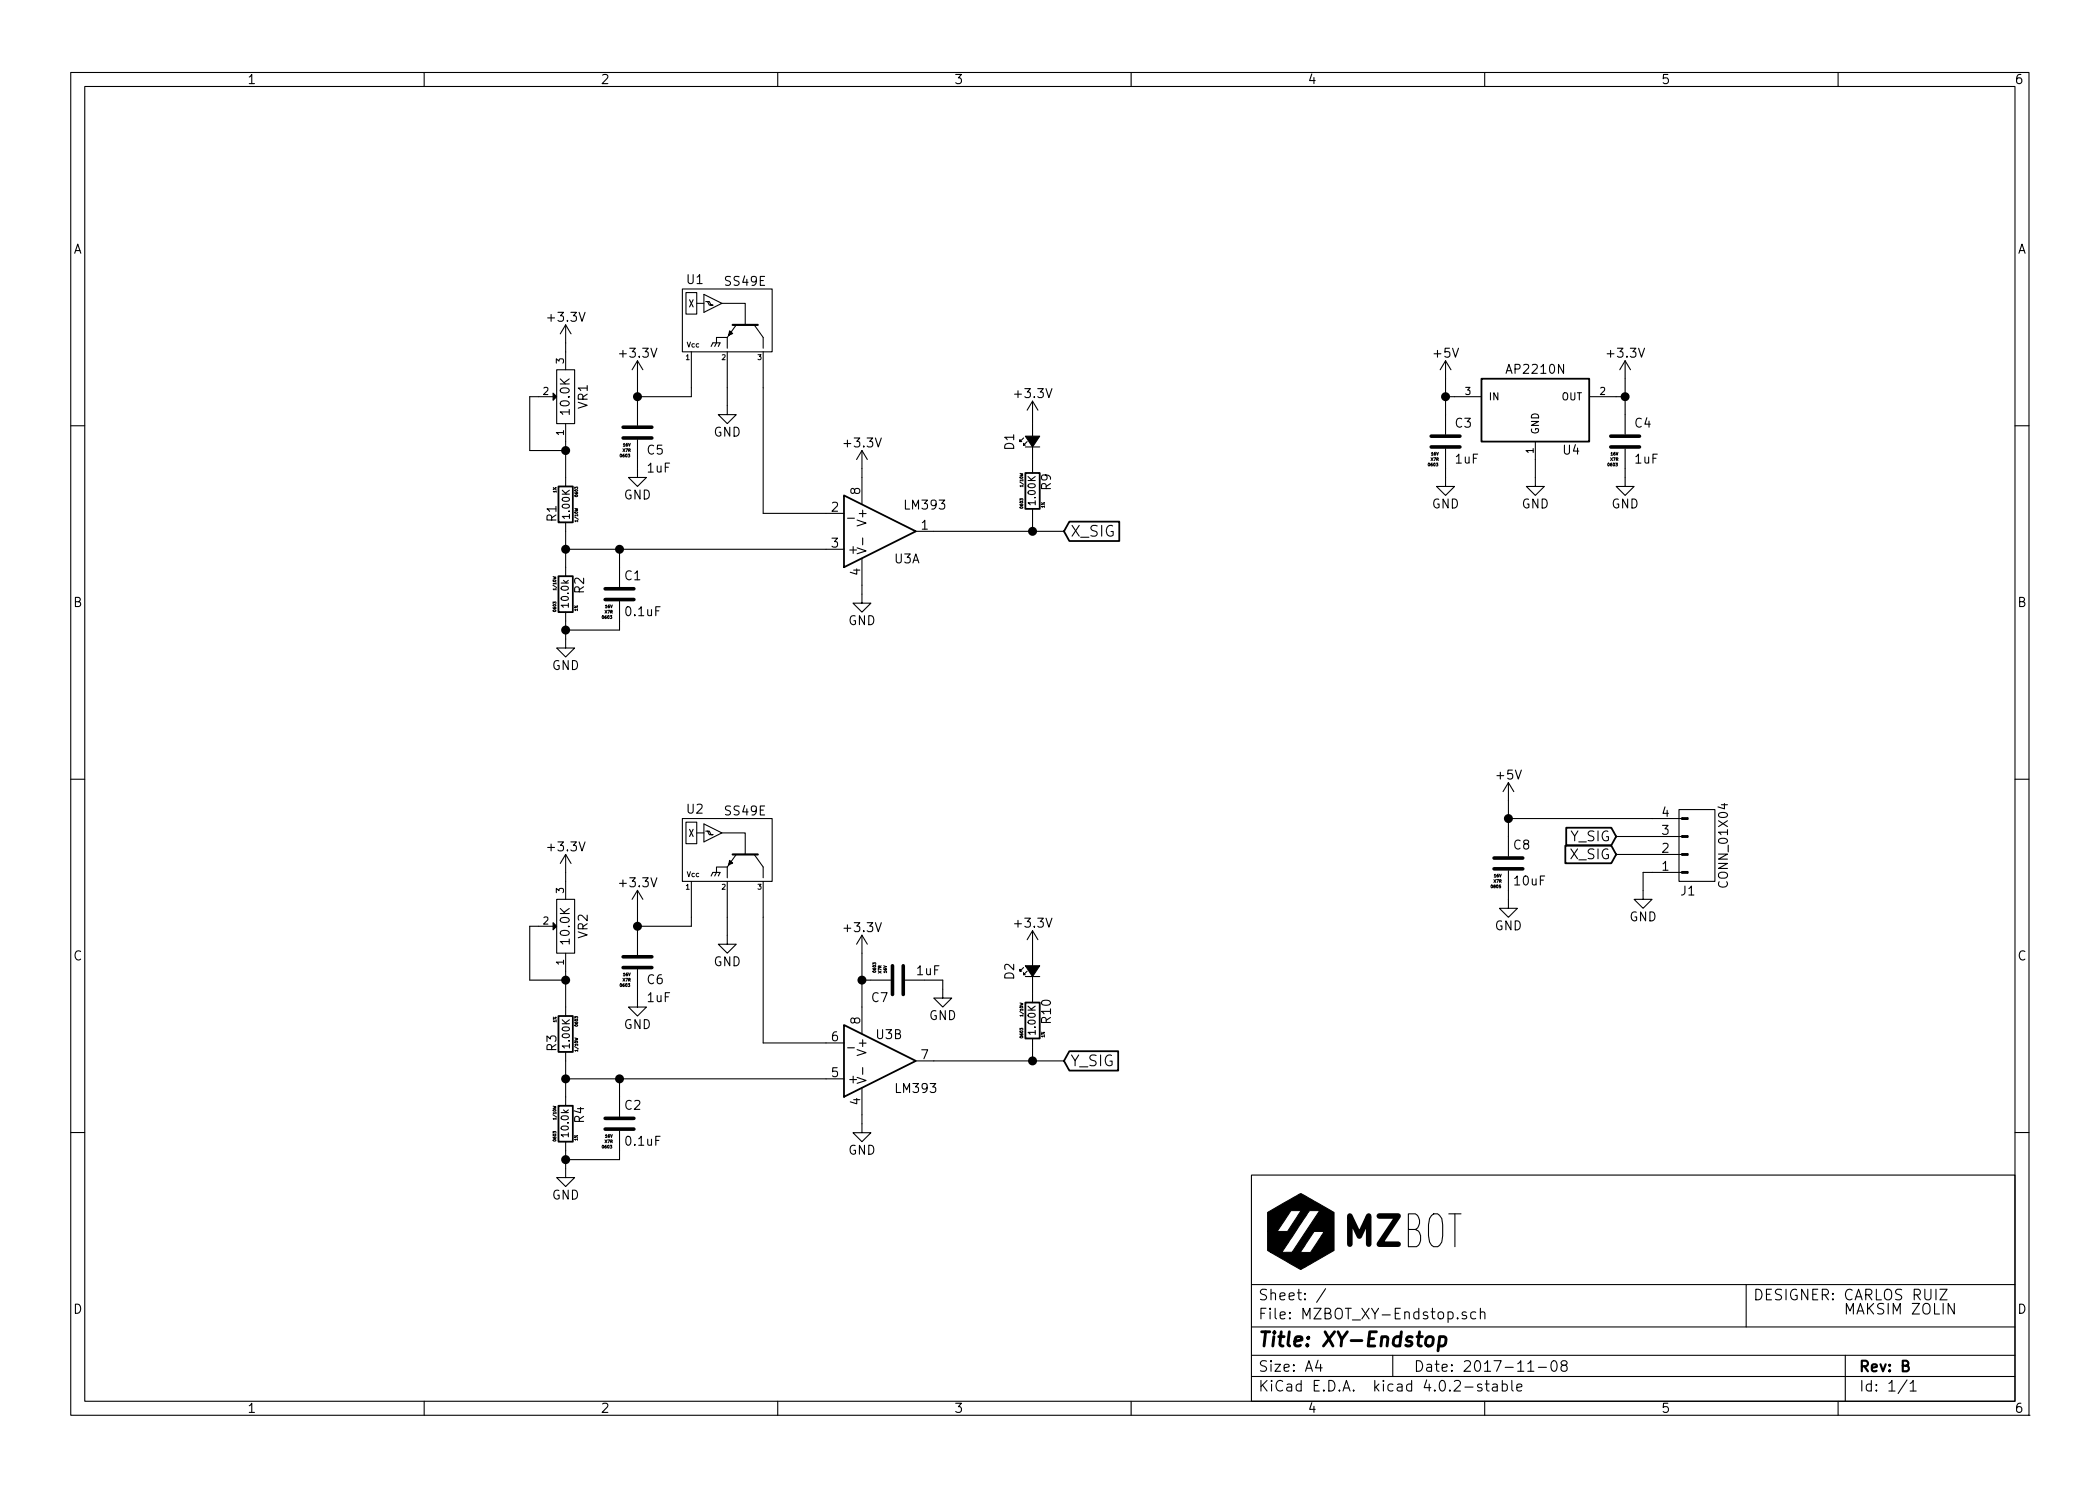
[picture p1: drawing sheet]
EESchema Schematic File Version 2
LIBS:MZBOT
LIBS:power
LIBS:transistors
LIBS:device
LIBS:Power_Management
LIBS:texas
LIBS:regul
LIBS:MZBOT_XY-Endstop-cache
EELAYER 25 0
EELAYER END
$Descr A4 11693 8268
encoding utf-8
Sheet 1 1
Title "XY-Endstop"
Date "2017-11-08"
Rev "B"
Comp ""
Comment1 ""
Comment2 ""
Comment3 " CARLOS RUIZ"
Comment4 " MAKSIM ZOLIN"
$EndDescr
$Comp
L CONN_01X04 J1
U 1 1
P 9400 4700
F 0 "J1" H 9400 4950 50  0000 C CNN
F 1 "CONN_01X04" V 9600 4700 50  0000 C CNN
F 2 "MZBOT:1X4_CONN_L_RA" H 9485 5025 50  0001 C CNN
F 3 "http://www.molex.com/pdm_docs/sd/705530002_sd.pdf" H 9455 5120 50  0001 C CNN
F 4 "Molex" H 9400 4700 60  0001 C CNN "Manufacture"
F 5 "0705530003" H 9400 4700 60  0001 C CNN "Manufacture P/N"
F 6 "WM4902-ND" H 9400 4700 60  0001 C CNN "Digi-Key"
F 7 "$1.10" H 9400 4700 60  0001 C CNN "Price @ 1"
F 8 "$0.83780" H 9400 4700 60  0001 C CNN "Price @ 100 "
	1    9400 4700
	1    0    0    1   
$EndComp
$Comp
L GND #PWR01
U 1 1
P 4800 6250
F 0 "#PWR01" H 4800 6000 50  0001 C CNN
F 1 "GND" H 4800 6100 50  0000 C CNN
F 2 "" H 4800 6250 50  0000 C CNN
F 3 "" H 4800 6250 50  0000 C CNN
	1    4800 6250
	1    0    0    -1  
$EndComp
$Comp
L R_0603 R4
U 1 1
P 3150 6250
F 0 "R4" V 3230 6300 50  0000 C CNN
F 1 "10.0k" V 3150 6250 40  0000 C CNN
F 2 "MZBOT:R_0603" V 3020 6240 50  0001 C CNN
F 3 "http://www.yageo.com.tw/exep/pages/download/literatures/PYu-R_INT-thick_7.pdf" V 3230 6250 50  0001 C CNN
F 4 "0603" V 3090 6180 16  0000 C CNN "Package"
F 5 "1%" V 3210 6170 16  0000 C CNN "Tolerance"
F 6 "1/10W" V 3090 6310 16  0000 C CNN "Power"
F 7 "Yageo" V 3150 6250 60  0001 C CNN "Manufacture"
F 8 "RC0603FR-0710KL" V 3150 6250 60  0001 C CNN "Manufacture P/N"
F 9 "311-10.0KHRCT-ND" V 3150 6250 60  0001 C CNN "Digi-Key"
F 10 "$0.10" V 3150 6250 60  0001 C CNN "Price @ 1"
F 11 "$0.006" V 3150 6250 60  0001 C CNN "Price @ 100"
	1    3150 6250
	1    0    0    -1  
$EndComp
$Comp
L C_0603 C2
U 1 1
P 3450 6250
F 0 "C2" H 3475 6350 50  0000 L CNN
F 1 "0.1uF" H 3475 6150 50  0000 L CNN
F 2 "MZBOT:C_0603" H 3480 5990 50  0001 C CNN
F 3 "http://www.yageo.com/documents/recent/UPY-GPHC_X7R_6.3V-to-50V_18.pdf" H 3450 6250 50  0001 C CNN
F 4 "16V" H 3390 6180 16  0000 C CNN "Voltage"
F 5 "X7R" H 3390 6150 16  0000 C CNN "Dielectric"
F 6 "0603" H 3380 6120 16  0000 C CNN "Package"
F 7 "Yageo" H 3450 6250 60  0001 C CNN "Manufacture"
F 8 "CC0603KRX7R7BB104" H 3450 6250 60  0001 C CNN "Manufacture P/N"
F 9 "311-1088-1-ND" H 3450 6250 60  0001 C CNN "Digi-Key"
F 10 "$0.10" H 3450 6250 60  0001 C CNN "Price @ 1"
F 11 "$0.0095" H 3450 6250 60  0001 C CNN "Price @ 100"
	1    3450 6250
	1    0    0    -1  
$EndComp
$Comp
L GND #PWR02
U 1 1
P 3150 6500
F 0 "#PWR02" H 3150 6250 50  0001 C CNN
F 1 "GND" H 3150 6350 50  0000 C CNN
F 2 "" H 3150 6500 50  0000 C CNN
F 3 "" H 3150 6500 50  0000 C CNN
	1    3150 6500
	1    0    0    -1  
$EndComp
$Comp
L +3.3V #PWR03
U 1 1
P 4800 5300
F 0 "#PWR03" H 4800 5150 50  0001 C CNN
F 1 "+3.3V" H 4800 5440 50  0000 C CNN
F 2 "" H 4800 5300 50  0000 C CNN
F 3 "" H 4800 5300 50  0000 C CNN
	1    4800 5300
	1    0    0    -1  
$EndComp
$Comp
L TRIMPOT VR2
U 1 1
P 3150 5150
F 0 "VR2" H 3150 5050 50  0000 C CNN
F 1 "10.0K" H 3150 5150 50  0000 C CNN
F 2 "MZBOT:CT6EP103" H 3150 5150 50  0001 C CNN
F 3 "https://www.nidec-copal-electronics.com/e/catalog/trimmer/ct-6.pdf" H 3150 5150 50  0001 C CNN
F 4 "Nidec Copal Electronics" H 3150 5150 60  0001 C CNN "Manufacture"
F 5 "CT6EP103" H 3150 5150 60  0001 C CNN "Manufacture P/N"
F 6 "CT6EP103-ND" H 3150 5150 60  0001 C CNN "Digi-Key"
F 7 "$0.79" H 3150 5150 60  0001 C CNN "Price @ 1"
F 8 "$0.5852" H 3150 5150 60  0001 C CNN "Price @ 100"
	1    3150 5150
	0    -1   -1   0   
$EndComp
$Comp
L LM393 U3
U 2 1
P 4900 5900
F 0 "U3" H 4950 5750 50  0000 C CNN
F 1 "LM393" H 5100 6050 50  0000 C CNN
F 2 "MZBOT:SOIC-8_3.9x4.9mm_Pitch1.27mm" H 4900 5900 50  0001 C CNN
F 3 "https://www.fairchildsemi.com/datasheets/LM/LM2903.pdf" H 4900 5900 50  0001 C CNN
F 4 "ON Semiconductor" H 4900 5900 60  0001 C CNN "Manufacture"
F 5 "LM393M" H 4900 5900 60  0001 C CNN "Manufacture P/N"
F 6 "LM393MFS-ND" H 4900 5900 60  0001 C CNN "Digi-Key"
F 7 "$0.35" H 4900 5900 60  0001 C CNN "Price @ 1"
F 8 "$0.1949" H 4900 5900 60  0001 C CNN "Price @ 100"
	2    4900 5900
	1    0    0    1   
$EndComp
$Comp
L +3.3V #PWR04
U 1 1
P 3150 4850
F 0 "#PWR04" H 3150 4700 50  0001 C CNN
F 1 "+3.3V" H 3150 4990 50  0000 C CNN
F 2 "" H 3150 4850 50  0000 C CNN
F 3 "" H 3150 4850 50  0000 C CNN
	1    3150 4850
	1    0    0    -1  
$EndComp
$Comp
L AP2127N-3.3TRG1 U4
U 1 1
P 8550 2250
F 0 "U4" H 8750 2000 50  0000 C CNN
F 1 "AP2210N" H 8550 2450 50  0000 C CNN
F 2 "MZBOT:SOT-23" H 8600 1850 50  0001 C CIN
F 3 "https://www.diodes.com/assets/Datasheets/AP2210.pdf" H 8550 2250 50  0001 C CNN
F 4 "Diodes Incorporated" H 8550 2250 60  0001 C CNN "Manufacture "
F 5 "AP2210N-3.3TRG1" H 8550 2250 60  0001 C CNN "Manufacture P/N"
F 6 "AP2210N-3.3TRG1DICT-ND" H 8550 2250 60  0001 C CNN "Digi-Key"
F 7 "$0.42" H 8550 2250 60  0001 C CNN "Price @ 1"
F 8 "$0.1973" H 8550 2250 60  0001 C CNN "Price @ 100"
	1    8550 2250
	1    0    0    -1  
$EndComp
$Comp
L +5V #PWR05
U 1 1
P 8400 4450
F 0 "#PWR05" H 8400 4300 50  0001 C CNN
F 1 "+5V" H 8400 4590 50  0000 C CNN
F 2 "" H 8400 4450 50  0000 C CNN
F 3 "" H 8400 4450 50  0000 C CNN
	1    8400 4450
	1    0    0    -1  
$EndComp
$Comp
L GND #PWR06
U 1 1
P 9150 4950
F 0 "#PWR06" H 9150 4700 50  0001 C CNN
F 1 "GND" H 9150 4800 50  0000 C CNN
F 2 "" H 9150 4950 50  0000 C CNN
F 3 "" H 9150 4950 50  0000 C CNN
	1    9150 4950
	1    0    0    -1  
$EndComp
$Comp
L GND #PWR07
U 1 1
P 8050 2650
F 0 "#PWR07" H 8050 2400 50  0001 C CNN
F 1 "GND" H 8050 2500 50  0000 C CNN
F 2 "" H 8050 2650 50  0000 C CNN
F 3 "" H 8050 2650 50  0000 C CNN
	1    8050 2650
	1    0    0    -1  
$EndComp
$Comp
L GND #PWR08
U 1 1
P 9050 2650
F 0 "#PWR08" H 9050 2400 50  0001 C CNN
F 1 "GND" H 9050 2500 50  0000 C CNN
F 2 "" H 9050 2650 50  0000 C CNN
F 3 "" H 9050 2650 50  0000 C CNN
	1    9050 2650
	1    0    0    -1  
$EndComp
$Comp
L GND #PWR09
U 1 1
P 8550 2650
F 0 "#PWR09" H 8550 2400 50  0001 C CNN
F 1 "GND" H 8550 2500 50  0000 C CNN
F 2 "" H 8550 2650 50  0000 C CNN
F 3 "" H 8550 2650 50  0000 C CNN
	1    8550 2650
	1    0    0    -1  
$EndComp
$Comp
L +3.3V #PWR010
U 1 1
P 9050 2100
F 0 "#PWR010" H 9050 1950 50  0001 C CNN
F 1 "+3.3V" H 9050 2240 50  0000 C CNN
F 2 "" H 9050 2100 50  0000 C CNN
F 3 "" H 9050 2100 50  0000 C CNN
	1    9050 2100
	1    0    0    -1  
$EndComp
$Comp
L +5V #PWR011
U 1 1
P 8050 2100
F 0 "#PWR011" H 8050 1950 50  0001 C CNN
F 1 "+5V" H 8050 2240 50  0000 C CNN
F 2 "" H 8050 2100 50  0000 C CNN
F 3 "" H 8050 2100 50  0000 C CNN
	1    8050 2100
	1    0    0    -1  
$EndComp
Text GLabel 5925 5900 2    60   Input ~ 0
Y_SIG
$Comp
L GND #PWR012
U 1 1
P 4800 3300
F 0 "#PWR012" H 4800 3050 50  0001 C CNN
F 1 "GND" H 4800 3150 50  0000 C CNN
F 2 "" H 4800 3300 50  0000 C CNN
F 3 "" H 4800 3300 50  0000 C CNN
	1    4800 3300
	1    0    0    -1  
$EndComp
$Comp
L GND #PWR013
U 1 1
P 3150 3550
F 0 "#PWR013" H 3150 3300 50  0001 C CNN
F 1 "GND" H 3150 3400 50  0000 C CNN
F 2 "" H 3150 3550 50  0000 C CNN
F 3 "" H 3150 3550 50  0000 C CNN
	1    3150 3550
	1    0    0    -1  
$EndComp
$Comp
L +3.3V #PWR014
U 1 1
P 4800 2600
F 0 "#PWR014" H 4800 2450 50  0001 C CNN
F 1 "+3.3V" H 4800 2740 50  0000 C CNN
F 2 "" H 4800 2600 50  0000 C CNN
F 3 "" H 4800 2600 50  0000 C CNN
	1    4800 2600
	1    0    0    -1  
$EndComp
$Comp
L GND #PWR015
U 1 1
P 4050 2250
F 0 "#PWR015" H 4050 2000 50  0001 C CNN
F 1 "GND" H 4050 2100 50  0000 C CNN
F 2 "" H 4050 2250 50  0000 C CNN
F 3 "" H 4050 2250 50  0000 C CNN
	1    4050 2250
	1    0    0    -1  
$EndComp
$Comp
L LM393 U3
U 1 1
P 4900 2950
F 0 "U3" H 5050 3100 50  0000 C CNN
F 1 "LM393" H 5150 2800 50  0000 C CNN
F 2 "MZBOT:SOIC-8_3.9x4.9mm_Pitch1.27mm" H 4900 2950 50  0001 C CNN
F 3 "https://www.fairchildsemi.com/datasheets/LM/LM2903.pdf" H 4900 2950 50  0001 C CNN
F 4 "ON Semiconductor" H 4900 2950 60  0001 C CNN "Manufacture"
F 5 "LM393M" H 4900 2950 60  0001 C CNN "Manufacture P/N "
F 6 "LM393MFS-ND" H 4900 2950 60  0001 C CNN "Digi-Key"
F 7 "$0.35" H 4900 2950 60  0001 C CNN "Price @ 1"
F 8 "$0.1949" H 4900 2950 60  0001 C CNN "Price @ 100"
	1    4900 2950
	1    0    0    1   
$EndComp
$Comp
L +3.3V #PWR016
U 1 1
P 3150 1900
F 0 "#PWR016" H 3150 1750 50  0001 C CNN
F 1 "+3.3V" H 3150 2040 50  0000 C CNN
F 2 "" H 3150 1900 50  0000 C CNN
F 3 "" H 3150 1900 50  0000 C CNN
	1    3150 1900
	1    0    0    -1  
$EndComp
Text GLabel 5925 2950 2    60   Input ~ 0
X_SIG
Text GLabel 9000 4750 0    55   Input ~ 0
X_SIG
Text GLabel 9000 4650 0    55   Input ~ 0
Y_SIG
$Comp
L +3.3V #PWR017
U 1 1
P 5750 2325
F 0 "#PWR017" H 5750 2175 50  0001 C CNN
F 1 "+3.3V" H 5750 2465 50  0000 C CNN
F 2 "" H 5750 2325 50  0000 C CNN
F 3 "" H 5750 2325 50  0000 C CNN
	1    5750 2325
	1    0    0    -1  
$EndComp
$Comp
L GND #PWR018
U 1 1
P 3550 2600
F 0 "#PWR018" H 3550 2350 50  0001 C CNN
F 1 "GND" H 3550 2450 50  0000 C CNN
F 2 "" H 3550 2600 50  0000 C CNN
F 3 "" H 3550 2600 50  0000 C CNN
	1    3550 2600
	1    0    0    -1  
$EndComp
$Comp
L +3.3V #PWR019
U 1 1
P 3550 2100
F 0 "#PWR019" H 3550 1950 50  0001 C CNN
F 1 "+3.3V" H 3550 2240 50  0000 C CNN
F 2 "" H 3550 2100 50  0000 C CNN
F 3 "" H 3550 2100 50  0000 C CNN
	1    3550 2100
	1    0    0    -1  
$EndComp
$Comp
L C_0805 C8
U 1 1
P 8400 4800
F 0 "C8" H 8425 4900 50  0000 L CNN
F 1 "10uF" H 8425 4700 50  0000 L CNN
F 2 "MZBOT:C_0805" H 8430 4540 50  0001 C CNN
F 3 "https://www.samsungsem.com/kr/support/product-search/mlcc/__icsFiles/afieldfile/2017/05/16/CL21A106KOQNNNG.pdf" H 8400 4800 50  0001 C CNN
F 4 "16V" H 8340 4730 16  0000 C CNN "Voltage"
F 5 "X7R" H 8340 4700 16  0000 C CNN "Dielectric"
F 6 "0805" H 8330 4670 16  0000 C CNN "Package"
F 7 "Samsung Electro-Mechanics" H 8400 4800 60  0001 C CNN "Manufacture"
F 8 "CL21A106KOQNNNG" H 8400 4800 60  0001 C CNN "Manufacture P/N"
F 9 "1276-6455-1-ND" H 8400 4800 60  0001 C CNN "Digi-Key"
F 10 "$0.13" H 8400 4800 60  0001 C CNN "Price @ 1"
F 11 "$0.0444" H 8400 4800 60  0001 C CNN "Price @ 100"
	1    8400 4800
	1    0    0    -1  
$EndComp
$Comp
L GND #PWR020
U 1 1
P 4050 5200
F 0 "#PWR020" H 4050 4950 50  0001 C CNN
F 1 "GND" H 4050 5050 50  0000 C CNN
F 2 "" H 4050 5200 50  0000 C CNN
F 3 "" H 4050 5200 50  0000 C CNN
	1    4050 5200
	1    0    0    -1  
$EndComp
$Comp
L A1319 U2
U 1 1
P 4050 4700
F 0 "U2" H 3820 4900 50  0000 L CNN
F 1 "SS49E" H 4030 4890 50  0000 L CNN
F 2 "MZBOT:SIP-3" H 4050 4950 50  0001 C CNN
F 3 "https://sensing.honeywell.com/index.php?ci_id=50359" H 4240 4110 50  0001 C CNN
F 4 "Honeywell Sensing and Productivity Solutions" H 4050 4700 60  0001 C CNN "Manufacture"
F 5 "SS49E" H 4050 4700 60  0001 C CNN "Manufacture P/N"
F 6 "480-2006-ND" H 4050 4700 60  0001 C CNN "Digi-Key"
F 7 "$2.37" H 4050 4700 60  0001 C CNN "Price @ 1"
F 8 "$1.1757" H 4050 4700 60  0001 C CNN "Price @ 100"
	1    4050 4700
	1    0    0    -1  
$EndComp
$Comp
L GND #PWR021
U 1 1
P 3550 5550
F 0 "#PWR021" H 3550 5300 50  0001 C CNN
F 1 "GND" H 3550 5400 50  0000 C CNN
F 2 "" H 3550 5550 50  0000 C CNN
F 3 "" H 3550 5550 50  0000 C CNN
	1    3550 5550
	1    0    0    -1  
$EndComp
$Comp
L +3.3V #PWR022
U 1 1
P 3550 5050
F 0 "#PWR022" H 3550 4900 50  0001 C CNN
F 1 "+3.3V" H 3550 5190 50  0000 C CNN
F 2 "" H 3550 5050 50  0000 C CNN
F 3 "" H 3550 5050 50  0000 C CNN
	1    3550 5050
	1    0    0    -1  
$EndComp
$Comp
L LED_0805 D2
U 1 1
P 5750 5400
F 0 "D2" H 5700 5525 50  0000 L CNN
F 1 "LED_0805" H 5575 5300 50  0001 L CNN
F 2 "MZBOT:LED_0805" H 5600 5425 50  0001 C CNN
F 3 "http://www.osram-os.com/Graphics/XPic8/00078896_0.pdf" H 5700 5525 50  0001 C CNN
F 4 "OSRAM Opto Semiconductors Inc." H 5750 5400 60  0001 C CNN "Manufacture"
F 5 "LS R976-NR-1" H 5750 5400 60  0001 C CNN "Manufacture P/N"
F 6 "475-1278-1-ND" H 5750 5400 60  0001 C CNN "Digi-Key"
F 7 "$0.26" H 5750 5400 60  0001 C CNN "Price @ 1"
F 8 "$0.0998" H 5750 5400 60  0001 C CNN "Price @ 100"
	1    5750 5400
	0    -1   -1   0   
$EndComp
$Comp
L +3.3V #PWR023
U 1 1
P 5750 5275
F 0 "#PWR023" H 5750 5125 50  0001 C CNN
F 1 "+3.3V" H 5750 5415 50  0000 C CNN
F 2 "" H 5750 5275 50  0000 C CNN
F 3 "" H 5750 5275 50  0000 C CNN
	1    5750 5275
	1    0    0    -1  
$EndComp
$Comp
L GND #PWR024
U 1 1
P 8400 5000
F 0 "#PWR024" H 8400 4750 50  0001 C CNN
F 1 "GND" H 8400 4850 50  0000 C CNN
F 2 "" H 8400 5000 50  0000 C CNN
F 3 "" H 8400 5000 50  0000 C CNN
	1    8400 5000
	1    0    0    -1  
$EndComp
$Comp
L C_0603 C7
U 1 1
P 5000 5450
F 0 "C7" V 5100 5300 50  0000 L CNN
F 1 "1uF" V 4950 5550 50  0000 L CNN
F 2 "MZBOT:C_0603" H 5030 5190 50  0001 C CNN
F 3 "http://ds.yuden.co.jp/TYCOMPAS/ut/detail.do?productNo=EMK107B7105KA-T&fileName=EMK107B7105KA-T_SS&mode=specSheetDownload" H 5000 5450 50  0001 C CNN
F 4 "16V" H 4940 5380 16  0000 C CNN "Voltage"
F 5 "X7R" H 4940 5350 16  0000 C CNN "Dielectric"
F 6 "0603" H 4930 5320 16  0000 C CNN "Package"
F 7 "Taiyo Yuden" H 5000 5450 60  0001 C CNN "Manufacture"
F 8 "EMK107B7105KA-T" H 5000 5450 60  0001 C CNN "Manufacture P/N"
F 9 "587-1241-1-ND" H 5000 5450 60  0001 C CNN "Digi-Key"
F 10 "$0.10" H 5000 5450 60  0001 C CNN "Price @ 1"
F 11 "$0.031" H 5000 5450 60  0001 C CNN "Price @ 100"
	1    5000 5450
	0    1    1    0   
$EndComp
$Comp
L GND #PWR025
U 1 1
P 5250 5500
F 0 "#PWR025" H 5250 5250 50  0001 C CNN
F 1 "GND" H 5250 5350 50  0000 C CNN
F 2 "" H 5250 5500 50  0000 C CNN
F 3 "" H 5250 5500 50  0000 C CNN
	1    5250 5500
	1    0    0    -1  
$EndComp
Text Notes 2150 6050 0    60   ~ 0
VREF MIN = 1.57V\nVREF MAX = 3V
Text Notes 2150 3100 0    60   ~ 0
VREF MIN = 1.57V\nVREF MAX = 3V
Text Notes 3800 1250 0    180  ~ 36
X-AXIS
Text Notes 3800 4250 0    180  ~ 36
Y-AXIS
Text Notes 8050 1700 0    60   ~ 0
LDO: 250mV @ 300mA
Text Notes 8100 1800 0    60   ~ 0
400mA MAX current
$Comp
L R_0603 R1
U 1 1
P 3150 2800
F 0 "R1" V 3230 2850 50  0000 C CNN
F 1 "1.00K" V 3150 2800 40  0000 C CNN
F 2 "MZBOT:R_0603" V 3020 2790 50  0001 C CNN
F 3 "http://www.yageo.com.tw/exep/pages/download/literatures/PYu-R_INT-thick_7.pdf" V 3230 2800 50  0001 C CNN
F 4 "0603" V 3090 2730 16  0000 C CNN "Package"
F 5 "1%" V 3210 2720 16  0000 C CNN "Tolerance"
F 6 "1/10W" V 3090 2860 16  0000 C CNN "Power"
F 7 "Yageo" V 3150 2800 60  0001 C CNN "Manufacture"
F 8 "RC0402FR-071KL" V 3150 2800 60  0001 C CNN "Manufacture P/N"
F 9 "311-1.00KLRCT-ND" V 3150 2800 60  0001 C CNN "Digi-Key"
F 10 "$0.10" V 3150 2800 60  0001 C CNN "Price @ 1"
F 11 "$0.006" V 3150 2800 60  0001 C CNN "Price @ 100"
	1    3150 2800
	-1   0    0    1   
$EndComp
$Comp
L LED_0805 D1
U 1 1
P 5750 2450
F 0 "D1" H 5700 2575 50  0000 L CNN
F 1 "LED_0805" H 5575 2350 50  0001 L CNN
F 2 "MZBOT:LED_0805" H 5600 2475 50  0001 C CNN
F 3 "http://www.osram-os.com/Graphics/XPic8/00078896_0.pdf" H 5700 2575 50  0001 C CNN
F 4 "OSRAM Opto Semiconductors Inc." H 5750 2450 60  0001 C CNN "Manufacture"
F 5 "LS R976-NR-1" H 5750 2450 60  0001 C CNN "Manufacture P/N"
F 6 "475-1278-1-ND" H 5750 2450 60  0001 C CNN "Digi-Key"
F 7 "$0.26" H 5750 2450 60  0001 C CNN "Price @ 1"
F 8 "$0.0998" H 5750 2450 60  0001 C CNN "Price @ 100"
	1    5750 2450
	0    -1   -1   0   
$EndComp
$Comp
L R_0603 R3
U 1 1
P 3150 5750
F 0 "R3" V 3230 5800 50  0000 C CNN
F 1 "1.00K" V 3150 5750 40  0000 C CNN
F 2 "MZBOT:R_0603" V 3020 5740 50  0001 C CNN
F 3 "http://www.yageo.com.tw/exep/pages/download/literatures/PYu-R_INT-thick_7.pdf" V 3230 5750 50  0001 C CNN
F 4 "0603" V 3090 5680 16  0000 C CNN "Package"
F 5 "1%" V 3210 5670 16  0000 C CNN "Tolerance"
F 6 "1/10W" V 3090 5810 16  0000 C CNN "Power"
F 7 "Yageo" V 3150 5750 60  0001 C CNN "Manufacture"
F 8 "RC0603FR-071KL" V 3150 5750 60  0001 C CNN "Manufacture P/N"
F 9 "311-1.00KHRCT-ND" V 3150 5750 60  0001 C CNN "Digi-Key"
F 10 "$0.10" V 3150 5750 60  0001 C CNN "Price @ 1"
F 11 "$0.006" V 3150 5750 60  0001 C CNN "Price @ 100"
	1    3150 5750
	-1   0    0    1   
$EndComp
$Comp
L C_0603 C6
U 1 1
P 3550 5350
F 0 "C6" H 3600 5250 50  0000 L CNN
F 1 "1uF" H 3600 5150 50  0000 L CNN
F 2 "MZBOT:C_0603" H 3580 5090 50  0001 C CNN
F 3 "http://ds.yuden.co.jp/TYCOMPAS/ut/detail.do?productNo=EMK107B7105KA-T&fileName=EMK107B7105KA-T_SS&mode=specSheetDownload" H 3550 5350 50  0001 C CNN
F 4 "16V" H 3490 5280 16  0000 C CNN "Voltage"
F 5 "X7R" H 3490 5250 16  0000 C CNN "Dielectric"
F 6 "0603" H 3480 5220 16  0000 C CNN "Package"
F 7 "Taiyo Yuden" H 3550 5350 60  0001 C CNN "Manufacture"
F 8 "EMK107B7105KA-T" H 3550 5350 60  0001 C CNN "Manufacture P/N"
F 9 "587-1241-1-ND" H 3550 5350 60  0001 C CNN "Digi-Key"
F 10 "$0.10" H 3550 5350 60  0001 C CNN "Price @ 1"
F 11 "$0.031" H 3550 5350 60  0001 C CNN "Price @ 100"
	1    3550 5350
	1    0    0    -1  
$EndComp
$Comp
L C_0603 C5
U 1 1
P 3550 2400
F 0 "C5" H 3600 2300 50  0000 L CNN
F 1 "1uF" H 3600 2200 50  0000 L CNN
F 2 "MZBOT:C_0603" H 3580 2140 50  0001 C CNN
F 3 "http://ds.yuden.co.jp/TYCOMPAS/ut/detail.do?productNo=EMK107B7105KA-T&fileName=EMK107B7105KA-T_SS&mode=specSheetDownload" H 3550 2400 50  0001 C CNN
F 4 "16V" H 3490 2330 16  0000 C CNN "Voltage"
F 5 "X7R" H 3490 2300 16  0000 C CNN "Dielectric"
F 6 "0603" H 3480 2270 16  0000 C CNN "Package"
F 7 "Taiyo Yuden" H 3550 2400 60  0001 C CNN "Manufacture"
F 8 "EMK107B7105KA-T" H 3550 2400 60  0001 C CNN "Manufacture P/N"
F 9 "587-1241-1-ND" H 3550 2400 60  0001 C CNN "Digi-Key"
F 10 "$0.10" H 3550 2400 60  0001 C CNN "Price @ 1"
F 11 "$0.031" H 3550 2400 60  0001 C CNN "Price @ 100"
	1    3550 2400
	1    0    0    -1  
$EndComp
$Comp
L C_0603 C3
U 1 1
P 8050 2450
F 0 "C3" H 8100 2550 50  0000 L CNN
F 1 "1uF" H 8100 2350 50  0000 L CNN
F 2 "MZBOT:C_0603" H 8080 2190 50  0001 C CNN
F 3 "http://ds.yuden.co.jp/TYCOMPAS/ut/detail.do?productNo=EMK107B7105KA-T&fileName=EMK107B7105KA-T_SS&mode=specSheetDownload" H 8050 2450 50  0001 C CNN
F 4 "16V" H 7990 2380 16  0000 C CNN "Voltage"
F 5 "X7R" H 7990 2350 16  0000 C CNN "Dielectric"
F 6 "0603" H 7980 2320 16  0000 C CNN "Package"
F 7 "Taiyo Yuden" H 8050 2450 60  0001 C CNN "Manufacture"
F 8 "EMK107B7105KA-T" H 8050 2450 60  0001 C CNN "Manufacture P/N"
F 9 "587-1241-1-ND" H 8050 2450 60  0001 C CNN "Digi-Key"
F 10 "$0.10" H 8050 2450 60  0001 C CNN "Price @ 1"
F 11 "$0.031" H 8050 2450 60  0001 C CNN "Price @ 100"
	1    8050 2450
	1    0    0    -1  
$EndComp
$Comp
L C_0603 C4
U 1 1
P 9050 2450
F 0 "C4" H 9100 2550 50  0000 L CNN
F 1 "1uF" H 9100 2350 50  0000 L CNN
F 2 "MZBOT:C_0603" H 9080 2190 50  0001 C CNN
F 3 "http://ds.yuden.co.jp/TYCOMPAS/ut/detail.do?productNo=EMK107B7105KA-T&fileName=EMK107B7105KA-T_SS&mode=specSheetDownload" H 9050 2450 50  0001 C CNN
F 4 "16V" H 8990 2380 16  0000 C CNN "Voltage"
F 5 "X7R" H 8990 2350 16  0000 C CNN "Dielectric"
F 6 "0603" H 8980 2320 16  0000 C CNN "Package"
F 7 "Taiyo Yuden" H 9050 2450 60  0001 C CNN "Manufacture"
F 8 "EMK107B7105KA-T" H 9050 2450 60  0001 C CNN "Manufacture P/N"
F 9 "587-1241-1-ND" H 9050 2450 60  0001 C CNN "Digi-Key"
F 10 "$0.10" H 9050 2450 60  0001 C CNN "Price @ 1"
F 11 "$0.031" H 9050 2450 60  0001 C CNN "Price @ 100"
	1    9050 2450
	1    0    0    -1  
$EndComp
$Comp
L A1319 U1
U 1 1
P 4050 1750
F 0 "U1" H 3820 1950 50  0000 L CNN
F 1 "SS49E" H 4030 1940 50  0000 L CNN
F 2 "MZBOT:SIP-3" H 4050 2000 50  0001 C CNN
F 3 "https://sensing.honeywell.com/index.php?ci_id=50359" H 4240 1160 50  0001 C CNN
F 4 "Honeywell Sensing and Productivity Solutions" H 4050 1750 60  0001 C CNN "Manufacture"
F 5 "SS49E" H 4050 1750 60  0001 C CNN "Manufacture P/N"
F 6 "480-2006-ND" H 4050 1750 60  0001 C CNN "Digi-Key"
F 7 "$2.37" H 4050 1750 60  0001 C CNN "Price @ 1"
F 8 "$1.1757" H 4050 1750 60  0001 C CNN "Price @ 100"
	1    4050 1750
	1    0    0    -1  
$EndComp
$Comp
L R_0603 R2
U 1 1
P 3150 3300
F 0 "R2" V 3230 3350 50  0000 C CNN
F 1 "10.0k" V 3150 3300 40  0000 C CNN
F 2 "MZBOT:R_0603" V 3020 3290 50  0001 C CNN
F 3 "http://www.yageo.com.tw/exep/pages/download/literatures/PYu-R_INT-thick_7.pdf" V 3230 3300 50  0001 C CNN
F 4 "0603" V 3090 3230 16  0000 C CNN "Package"
F 5 "1%" V 3210 3220 16  0000 C CNN "Tolerance"
F 6 "1/10W" V 3090 3360 16  0000 C CNN "Power"
F 7 "Yageo" V 3150 3300 60  0001 C CNN "Manufacture"
F 8 "RC0603FR-0710KL" V 3150 3300 60  0001 C CNN "Manufacture P/N"
F 9 "311-10.0KHRCT-ND" V 3150 3300 60  0001 C CNN "Digi-Key"
F 10 "$0.10" V 3150 3300 60  0001 C CNN "Price @ 1"
F 11 "$0.006" V 3150 3300 60  0001 C CNN "Price @ 100"
	1    3150 3300
	1    0    0    -1  
$EndComp
$Comp
L C_0603 C1
U 1 1
P 3450 3300
F 0 "C1" H 3475 3400 50  0000 L CNN
F 1 "0.1uF" H 3475 3200 50  0000 L CNN
F 2 "MZBOT:C_0603" H 3480 3040 50  0001 C CNN
F 3 "http://www.yageo.com/documents/recent/UPY-GPHC_X7R_6.3V-to-50V_18.pdf" H 3450 3300 50  0001 C CNN
F 4 "16V" H 3390 3230 16  0000 C CNN "Voltage"
F 5 "X7R" H 3390 3200 16  0000 C CNN "Dielectric"
F 6 "0603" H 3380 3170 16  0000 C CNN "Package"
F 7 "Yageo" H 3450 3300 60  0001 C CNN "Manufacture"
F 8 "CC0603KRX7R7BB104" H 3450 3300 60  0001 C CNN "Manufacture P/N"
F 9 "311-1088-1-ND" H 3450 3300 60  0001 C CNN "Digi-Key"
F 10 "$0.10" H 3450 3300 60  0001 C CNN "Price @ 1"
F 11 "$0.0095" H 3450 3300 60  0001 C CNN "Price @ 100"
	1    3450 3300
	1    0    0    -1  
$EndComp
$Comp
L R_0603 R9
U 1 1
P 5750 2725
F 0 "R9" V 5830 2775 50  0000 C CNN
F 1 "1.00K" V 5750 2725 40  0000 C CNN
F 2 "MZBOT:R_0603" V 5620 2715 50  0001 C CNN
F 3 "http://www.yageo.com.tw/exep/pages/download/literatures/PYu-R_INT-thick_7.pdf" V 5830 2725 50  0001 C CNN
F 4 "0603" V 5690 2655 16  0000 C CNN "Package"
F 5 "1%" V 5810 2645 16  0000 C CNN "Tolerance"
F 6 "1/10W" V 5690 2785 16  0000 C CNN "Power"
F 7 "Yageo" V 5750 2725 60  0001 C CNN "Manufacture"
F 8 "RC0603FR-071KL" V 5750 2725 60  0001 C CNN "Manufacture P/N"
F 9 "311-1.00KHRCT-ND" V 5750 2725 60  0001 C CNN "Digi-Key"
F 10 "$0.10" V 5750 2725 60  0001 C CNN "Price @ 1"
F 11 "$0.006" V 5750 2725 60  0001 C CNN "Price @ 100"
	1    5750 2725
	1    0    0    -1  
$EndComp
Text Notes 4350 4750 0    60   ~ 0
1.4mV/Gauss
Text Notes 4400 1850 0    60   ~ 0
1.4mV/Gauss
Wire Wire Line
	4800 6200 4800 6250
Wire Wire Line
	4800 5300 4800 5600
Wire Wire Line
	3150 5900 3150 6100
Wire Wire Line
	3450 6100 3450 6000
Wire Wire Line
	3150 6000 4600 6000
Connection ~ 3150 6000
Connection ~ 3450 6000
Wire Wire Line
	3150 5400 3150 5600
Wire Wire Line
	3450 6400 3450 6450
Wire Wire Line
	3450 6450 3150 6450
Wire Wire Line
	3150 6400 3150 6500
Connection ~ 3150 6450
Wire Wire Line
	5200 5900 5925 5900
Wire Wire Line
	5750 5900 5750 5825
Wire Wire Line
	3000 5150 2950 5150
Wire Wire Line
	2950 5150 2950 5450
Wire Wire Line
	2950 5450 3150 5450
Connection ~ 3150 5450
Connection ~ 5750 5900
Wire Wire Line
	3150 4850 3150 4900
Wire Wire Line
	8050 2100 8050 2300
Wire Wire Line
	8050 2200 8100 2200
Connection ~ 8050 2200
Wire Wire Line
	9000 2200 9050 2200
Wire Wire Line
	9050 2100 9050 2300
Connection ~ 9050 2200
Wire Wire Line
	8400 4450 8400 4650
Wire Wire Line
	8400 4550 9200 4550
Wire Wire Line
	9200 4850 9150 4850
Wire Wire Line
	9150 4850 9150 4950
Wire Wire Line
	8050 2600 8050 2650
Wire Wire Line
	9050 2600 9050 2650
Wire Wire Line
	8550 2550 8550 2650
Wire Wire Line
	4800 3250 4800 3300
Wire Wire Line
	4800 2600 4800 2650
Wire Wire Line
	3150 2950 3150 3150
Wire Wire Line
	3450 3150 3450 3050
Wire Wire Line
	3150 3050 4600 3050
Connection ~ 3150 3050
Connection ~ 3450 3050
Wire Wire Line
	3150 2450 3150 2650
Wire Wire Line
	3450 3450 3450 3500
Wire Wire Line
	3450 3500 3150 3500
Wire Wire Line
	3150 3450 3150 3550
Connection ~ 3150 3500
Wire Wire Line
	4250 2850 4600 2850
Wire Wire Line
	4050 2150 4050 2250
Wire Wire Line
	5200 2950 5925 2950
Wire Wire Line
	5750 2950 5750 2875
Wire Wire Line
	5750 2550 5750 2575
Wire Wire Line
	4250 2150 4250 2850
Wire Wire Line
	3000 2200 2950 2200
Wire Wire Line
	2950 2200 2950 2500
Wire Wire Line
	2950 2500 3150 2500
Connection ~ 3150 2500
Connection ~ 5750 2950
Wire Wire Line
	3150 1900 3150 1950
Wire Wire Line
	9200 4650 9000 4650
Wire Wire Line
	9200 4750 9000 4750
Wire Wire Line
	5750 2325 5750 2350
Wire Wire Line
	3850 2150 3850 2200
Wire Wire Line
	3850 2200 3550 2200
Wire Wire Line
	3550 2100 3550 2250
Connection ~ 3550 2200
Wire Wire Line
	3550 2550 3550 2600
Wire Wire Line
	4250 5800 4600 5800
Wire Wire Line
	4050 5100 4050 5200
Wire Wire Line
	4250 5100 4250 5800
Wire Wire Line
	3850 5100 3850 5150
Wire Wire Line
	3850 5150 3550 5150
Wire Wire Line
	3550 5050 3550 5200
Connection ~ 3550 5150
Wire Wire Line
	3550 5500 3550 5550
Wire Wire Line
	5750 5275 5750 5300
Wire Wire Line
	5750 5500 5750 5525
Connection ~ 8400 4550
Wire Wire Line
	8400 4950 8400 5000
Wire Wire Line
	4850 5450 4800 5450
Connection ~ 4800 5450
Wire Wire Line
	5150 5450 5250 5450
Wire Wire Line
	5250 5450 5250 5500
$Comp
L R_0603 R10
U 1 1
P 5750 5675
F 0 "R10" V 5830 5725 50  0000 C CNN
F 1 "1.00K" V 5750 5675 40  0000 C CNN
F 2 "MZBOT:R_0603" V 5620 5665 50  0001 C CNN
F 3 "http://www.yageo.com.tw/exep/pages/download/literatures/PYu-R_INT-thick_7.pdf" V 5830 5675 50  0001 C CNN
F 4 "0603" V 5690 5605 16  0000 C CNN "Package"
F 5 "1%" V 5810 5595 16  0000 C CNN "Tolerance"
F 6 "1/10W" V 5690 5735 16  0000 C CNN "Power"
F 7 "Yageo" V 5750 5675 60  0001 C CNN "Manufacture"
F 8 "RC0603FR-071KL" V 5750 5675 60  0001 C CNN "Manufacture P/N"
F 9 "311-1.00KHRCT-ND" V 5750 5675 60  0001 C CNN "Digi-Key"
F 10 "$0.10" V 5750 5675 60  0001 C CNN "Price @ 1"
F 11 "$0.006" V 5750 5675 60  0001 C CNN "Price @ 100"
	1    5750 5675
	1    0    0    -1  
$EndComp
$Comp
L TRIMPOT VR1
U 1 1
P 3150 2200
F 0 "VR1" H 3150 2100 50  0000 C CNN
F 1 "10.0K" H 3150 2200 50  0000 C CNN
F 2 "MZBOT:CT6EP103" H 3150 2200 50  0001 C CNN
F 3 "https://www.nidec-copal-electronics.com/e/catalog/trimmer/ct-6.pdf" H 3150 2200 50  0001 C CNN
F 4 "Nidec Copal Electronics" H 3150 2200 60  0001 C CNN "Manufacture"
F 5 "CT6EP103" H 3150 2200 60  0001 C CNN "Manufacture P/N"
F 6 "CT6EP103-ND" H 3150 2200 60  0001 C CNN "Digi-Key"
F 7 "$0.79" H 3150 2200 60  0001 C CNN "Price @ 1"
F 8 "$0.5852" H 3150 2200 60  0001 C CNN "Price @ 100"
	1    3150 2200
	0    -1   -1   0   
$EndComp
$EndSCHEMATC
